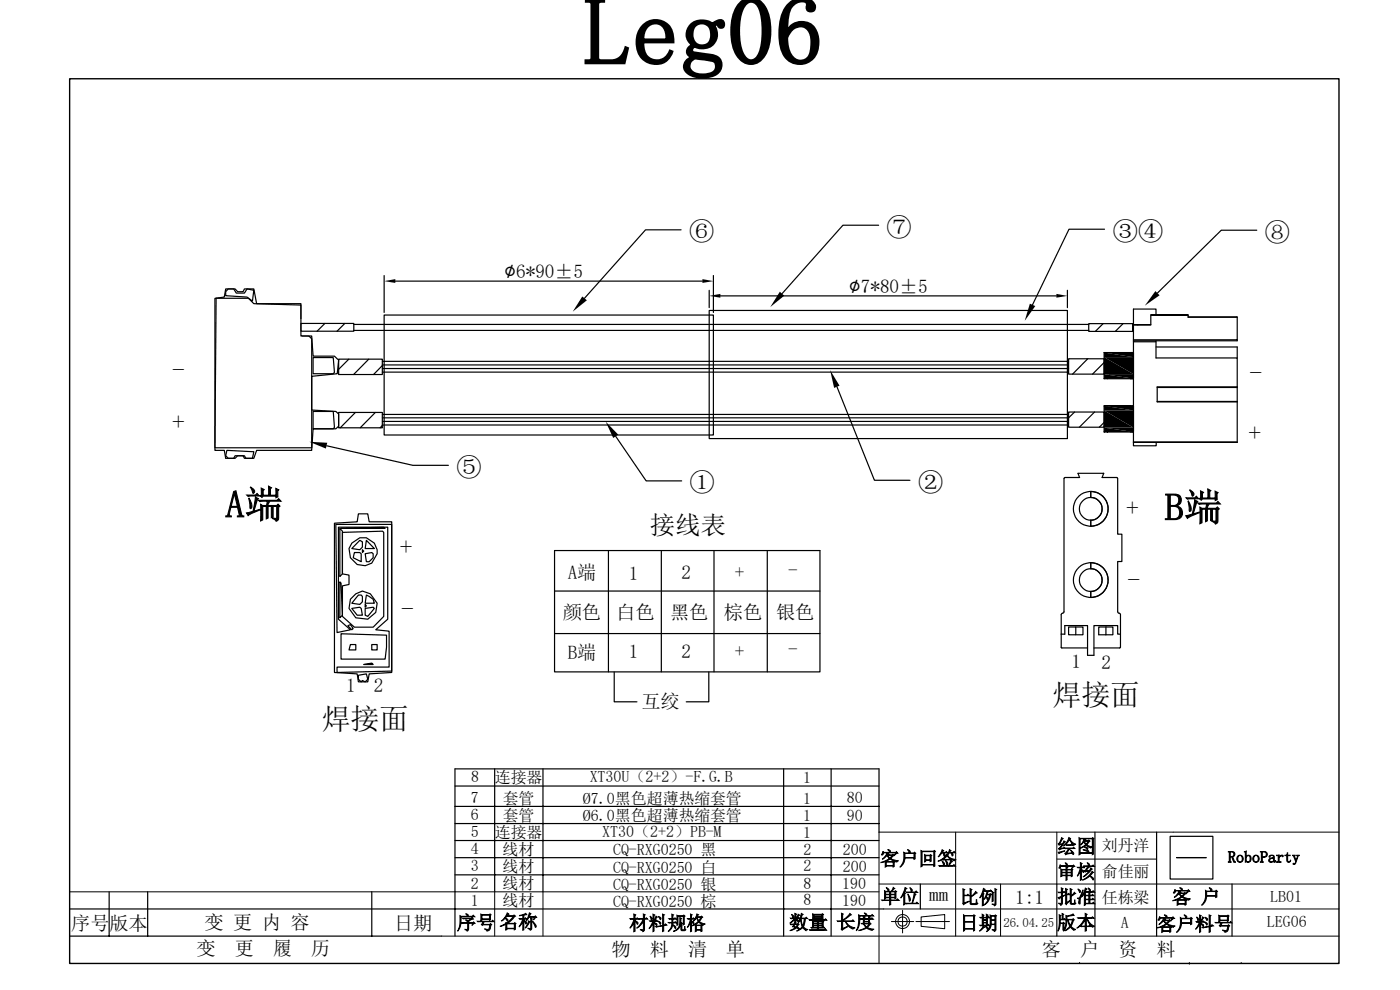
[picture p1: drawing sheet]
<svg xmlns="http://www.w3.org/2000/svg" width="297mm" height="210mm" viewBox="0 0 297 210" stroke-linecap="round" stroke-linejoin="round" font-family="sans-serif">
<g fill="none" stroke="#000" stroke-width=".25">
<path d="M81.5 58.4v7.9M83.9 59.6h65.1M144.5 48.8h-7.6l-12.9 14.5M151.3 58.4v7.9M186.4 47.8h-7.6l-12.9 14.5M234.3 48.6h-7.5l-7.8 16.1M266.6 48.8h-7.5l-13.6 13.4M45.8 63.3h6.9l1.1 1.1 10 .3v6.6h1.7l.6 .6v23.1h-20.5zM48.4 61.3h1.2l.5 .9h1.8l.5-.9 1.4 .3-.2 2.3-1.2-.9-4.5-.3v-.8zM63.8 68.6h11.3v1.7h-11.3zM63.8 67.6v-3.2h-9.4l-.6-3.1h-1.9l-.3 .6h-1.2l-.5-.6h-2l-.3 1.7-2 .3v32.2h2l.3 1.7h2l.5-.5h1.2l.3 .5h1.9l.6-1.7h11.7l.3-4.5h4.8l.6-.6v-2.6l-.6-.5-5.1-.3v-7.2l5.4-.5 .3-2.9-.8-.9h-4.6l-.3-4.2h-2M66.4 75.8h4.3l.3 3.2-.3 .3h-4.3z"/>
<path d="M68.9 68.6l-1.6 1.7M71.8 76.2h9.3v3.2h-9.3zM73.2 68.6l-1.7 1.7M74 76.2l-2.2 2.2M75.1 68.8h155.9M75.1 70.1h155.9M78.2 76.2l-3.2 3.2M81.1 77.5l-1.9 1.9M81.1 76.7h145.6M81.1 77.4h145.6M81.1 78.2h145.6M81.1 78.9h145.6"/>
<path d="M81.5 66.8h69.8v25.5h-69.8zM150.5 65.9h75.9v27.1h-75.9zM150.5 61.6v3.7M152.8 62.8h71.3M226.4 61.6v3.7M226.7 76.1h7.5v3.3h-7.5zM230.8 76.1l-3.3 3.3M231 68.6h9.3v1.7h-9.3zM234 68.6l-1.6 1.7M234.2 76.9l-2.4 2.5M238.3 68.6l-1.7 1.7M240.5 72.3v.2h4.7v-.2"/>
<path d="M240.5 74.8h-6.3v5.5h6.3M240.5 72.1v.2M240.5 72.5v21.3M241.4 68.9h-1.1v1.2h.2M241.4 68.9h2.7M241.4 68.9h.1M244.1 66.7h8v.2h-8zM244.1 66.9v2h-3.6v3.2h22v-4.9h-10.4M245.2 72.5v3.4h17.3v6.2M245.2 66.7v-1.1h-4.7v3.3M245.2 73.6h17.3v2.3M252.1 66.9v.4h10.4"/>
<path d="M262.5 72.1v.2h-22M48.1 95.5l5.7 .3-.2 1.4h-1.4l-.3-.5h-2l-.3 .5h-1.2l-.5-.5zM66.4 87.3h4.3l.3 3.4-.3 .3h-4.3zM69.3 94.6l18.3 4.1h7.5M71.8 87.5h9.3v3.2h-9.3zM75.4 87.5l-3.2 3.2M79.6 87.5l-3.2 3.2M81.1 87.9h145.3M81.1 88.6h145.3M81.1 89.4h145.3M81.1 90.2h145.3M81.1 90.2l-.5 .5"/>
<path d="M130.6 92.5l6.5 9.5h7.5M177.5 82l8 19.9h7.5M226.7 87.4h7.5v3.2h-7.5zM228 87.4l-1.3 1.2M232.2 87.4l-3.2 3.2M234.2 89.6l-1 1M240.5 93.8h22h-22M240.5 93.8v.8h4.8v-.8M240.5 86.1h-6.3v5.5h6.3M262.5 82.1h-17v3.1h17h-17M262.5 82.1v.1h-17M262.5 82.2v3"/>
<path d="M262.5 85.2v8.6M71 111l4.8-.3 .2-1.7h2l.3 1.7h4.8v31.9l-4.8 .3-.3 1.7h-2l-.2-1.7-4.8-.3zM71.2 111.2h11.9v31.2l-11.6 .2v-1.1h11v-7.6l-2.8-.3 2.6-2.3v-19.5h-10.5v19.5l2.5 2.3-2.8 .6zM72.1 112.1l.5 .6v9l-.5 .6zM72.3 112.1l9.1-.3 .3 .3zM72.6 112.9l8.6-.2 .2 .2v17.9l-2.2 2.2h-4l-2.6-2.2v-6.5l1.4-.3v-2l-1.4-.3zM75.2 117.2h1.1l.3 .3v1.7l-1.7-.9zM76.3 114.6l.6 .3v1.2l-.6 .5-1.7-.2zM76.9 116.6l.3 .3-.3 .3zM77.5 117.5l1.4-.3 .3 .3v.8l-.9 .9h-.6zM77.7 114.6l1.7 1.8h-1.9zM117.6 116.8h56.3v25.7h-56.3z"/>
<path d="M129.1 116.8v25.7M140.3 116.8v25.7M151.5 116.8v25.7M162.8 116.8v25.7M225.7 101.5v28.3l-.6 .6v7h5.6M225.9 101.3l-.1 .2M225.9 101.3h3.1l-.3-.9h5.4l-.3 .9h3.1M231.4 104.3a3.7 3.7 0 0 1 3.7 3.6 3.7 3.7 0 0 1-3.7 3.7v-1.3a2.41 2.41 0 0 0 2.4-2.4 2.41 2.41 0 0 0-2.4-2.4zM231.4 119.3v1.3a2.41 2.41 0 0 1 2.4 2.4 2.41 2.41 0 0 1-2.4 2.5v1.2a3.7 3.7 0 0 0 3.7-3.7 3.7 3.7 0 0 0-3.7-3.6M236.9 101.3l.2 .2M237.1 101.5v11.8h.9v5.8h-.9v10.7l.6 .6v6.9M72.1 123.4l.2 .3 .3 6.8-.5 .5z"/>
<path d="M72.3 134.4l9.7 .3v2.6l-.3 2.5h-9.4zM73.8 132.7l.5-.2 .6 .8-.3 .3zM74.3 136.7h1.2v1.2h-1.5zM74.6 129.1l1.7-.3 .3 .3 .3 1.4h-1.1zM75.5 126l1.4-.6 1.7 .6 1.4 2-.3 1.9-1.7 1.4-2.5-.3-1.5-1.9 .3-2zM76 126.2h.6l.3 .3v1.2l-.6 .5-1.7-.2zM77.5 128.2l.2 .3-.2 .3zM77.5 129.1l1.7-.3 .2 .3-1.4 1.7-.5-.3zM77.7 126.2l1.5 .9 .2 .9h-1.9zM78.9 136.7h1.1v1.2h-1.1zM117.6 125.4h56.3M117.6 134.4h56.3"/>
<path d="M225.1 134.5h.8v-1.8h4.8v6.3h1.4v-6.3h5v1.8h.6M226.7 133h1.5v1.6h-1.5zM228.2 133h1.5v1.6h-1.5M234.6 133h-1.5v1.6h1.5M234.6 133h1.5v1.6h-1.5M234.6 133v1.6M237.7 137.3l-.1 .1h-5.5M76 143.2l1.7-.3 .3 1.2-.5 .5-.6-.3-.3 .3-.6-.5zM77.2 141l1.7-.3 .3 .3zM130.3 142.5v6.4h4.8M150.4 142.5v6.4h-4.8M96.5 171.1v27.5"/>
<path d="M96.5 171.1v-8h90v13.4M96.5 178.3h90M96.5 174.7h90M96.5 171.1h90M96.5 166.7h90M104.9 163.1v26.1M115.2 163.1v26.1M166.2 163.1v35.5M176.3 163.1v35.5M232.3 176.5v22.1M245.4 176.5v22.1M248.2 177.4h9.1v9.1h-9.1z"/>
<path d="M14.8 198.6h78.9M14.8 192.8h172.7M23.2 189.2v9.4M31.3 189.2v9.4M78.9 189.2v9.4M96.5 185.6h90M96.5 181.9h90M195.2 187.5v5.3M224.2 187.6v11M261.4 187.5v11.1"/>
<circle cx="77" cy="117" r="3"/>
<circle cx="231.4" cy="107.9" r="3.7"/>
<circle cx="231.4" cy="107.9" r="2.42"/>
<circle cx="231.4" cy="123" r="3.7"/>
<circle cx="231.4" cy="123" r="2.42"/>
</g>
<g fill="none" stroke="#000" stroke-width=".21">
<path d="M234.2 86.1h5.6M202.7 176.5v22.1M224.2 176.5v11.1M284.1 176.5h-97.6v27.8M14.8 189.2h171.7M93.7 198.6h190.4M104.9 189.2v9.4M115.2 189.2v9.4M186.5 187.5h97.6M187.5 192.8h96.6M189.1 195.5h4.7M191.5 193.1v4.8"/>
<path d="M194.3 195.5h7.1M195.4 194.5l5-.5v3l-5-.5zM212.3 187.5v11.1M224.2 182.2h21.2M249.6 181.9l6.3 .1zM249.6 181.9h6.3M229 204.2v.1M252.3 204.2v.3M263.3 204.2v.1"/>
<circle cx="191.5" cy="195.5" r=".98"/>
<circle cx="191.5" cy="195.5" r="1.49"/>
</g>
<path d="M14.8 16.7h269.3v187.7h-269.3z" fill="none" stroke="#000" stroke-width=".3"/>
<g fill="#000">
<path d="M81.5 59.6l2.4-.4v.8zM149 59.2l2.3 .4-2.3 .4zM123.5 62.9l1 .8-3 2.4zM150.5 62.8l2.3-.5v.8zM165.4 61.9l1 .8-3 2.4zM218.5 64.4l1.1 .5-2.2 3.2zM224.1 62.3l2.3 .5-2.3 .3zM234.2 74.8l6.3 1h-6.3zM234.2 74.8h6.3v1zM234.2 75.8l6.3 3.6h-6.3zM234.2 75.8h6.3v3.6zM234.2 79.4l6.3 .9h-6.3z"/>
<path d="M234.2 79.4h6.3v.9zM245.1 61.7l.9 .9-3.1 2.2zM65.6 93.7l3.8 .2-.3 1.2zM128.5 89.4l2.6 2.8-1 .7zM176.1 78.5l2 3.3-1.1 .5zM234.2 86.1l6.3 1h-6.3zM234.2 86.1h6.3v1zM234.2 87.1l6.3 3.6h-6.3zM234.2 87.1h6.3v3.6zM234.2 90.7l6.3 .9h-6.3zM234.2 90.7h6.3v.9z"/>
</g>
<text font-size="20.2" x="123.7" y="13.7">Leg06</text>
<g font-size="8.1">
<text x="47.8" y="109.8">A端</text>
<text x="247.1" y="110.3">B端</text>
</g>
<g font-size="6.1">
<text x="223.3" y="149.5">焊接面</text>
<text x="68.2" y="154.5">焊接面</text>
</g>
<g font-size="5.4">
<text x="146.2" y="51">⑥</text>
<text x="188.1" y="50">⑦</text>
<text x="236.1" y="50.9">③④</text>
<text x="268.4" y="51.1">⑧</text>
<text x="36.5" y="80.4">-</text>
<text x="265" y="81.1">-</text>
<text x="36.5" y="91.3">+</text>
<text x="264.8" y="93.7">+</text>
<text x="96.8" y="100.9">⑤</text>
<text x="146.3" y="104.3">①</text>
<text x="194.8" y="104.2">②</text>
<text x="137.9" y="113.3">接线表</text>
<text x="238.9" y="109.6">+</text>
<text x="84.8" y="117.9">+</text>
<text x="239.2" y="125">-</text>
<text x="85.1" y="131">-</text>
</g>
<g font-size="4.4">
<text x="107" y="59">∅6*90±5</text>
<text x="180.1" y="62.1">∅7*80±5</text>
</g>
<g font-size="4.1">
<text x="120.4" y="122.8">A端</text>
<text x="133.4" y="123">1</text>
<text x="144.6" y="122.9">2</text>
<text x="155.9" y="122.8">+</text>
<text x="167.2" y="122.5">-</text>
<text x="119.4" y="131.3">颜色</text>
<text x="130.7" y="131.3">白色</text>
<text x="142.2" y="131.3">黑色</text>
<text x="153.6" y="131.3">棕色</text>
<text x="164.6" y="131.3">银色</text>
<text x="120.4" y="139.9">B端</text>
<text x="133.4" y="139.6">1</text>
<text x="144.6" y="139.5">2</text>
<text x="155.9" y="139.6">+</text>
<text x="167.2" y="139.2">-</text>
<text x="227.3" y="141.8">1</text>
<text x="233.7" y="141.8">2</text>
<text x="73.4" y="146.7">1</text>
<text x="79.3" y="146.8">2</text>
<text x="136.1" y="150.1">互绞</text>
<text x="186.7" y="183.5">客户回签</text>
<text x="224.3" y="181">绘图</text>
<text x="186.9" y="191.6">单位</text>
<text x="197.1" y="191.2">mm</text>
<text x="203.6" y="191.8">比例</text>
<text x="215.4" y="191.8">1:1</text>
<text x="224.3" y="186.3">审核</text>
<text x="224.3" y="191.7">批准</text>
<text x="248.6" y="191.6">客 户</text>
<text x="15.1" y="197.2">序号</text>
<text x="23.2" y="197.2">版本</text>
<text x="43.4" y="197">变 更 内 容</text>
<text x="83.6" y="197.3">日期</text>
<text x="96.9" y="197.1">序号</text>
<text x="105.9" y="197">名称</text>
<text x="133.5" y="197.2">材料规格</text>
<text x="167.4" y="197.1">数量</text>
<text x="177.5" y="197">长度</text>
<text x="203.5" y="197.2">日期</text>
<text x="224.2" y="197.1">版本</text>
<text x="245.4" y="197.4">客户料号</text>
<text x="41.7" y="202.5">变</text>
<text x="49.8" y="202.5">更</text>
<text x="57.9" y="202.5">履</text>
<text x="66" y="202.5">历</text>
<text x="129.7" y="202.9">物</text>
<text x="137.8" y="202.9">料</text>
<text x="146" y="202.9">清</text>
<text x="154" y="202.9">单</text>
<text x="221" y="202.8">客</text>
<text x="229.2" y="202.8">户</text>
<text x="237.3" y="202.8">资</text>
<text x="245.3" y="202.8">料</text>
</g>
<g font-size="3.4">
<text x="99.9" y="166">8</text>
<text x="105" y="166.1">连接器</text>
<text x="125.1" y="166">XT30U（2+2）-F.G.B</text>
<text x="170.4" y="166.1">1</text>
<text x="99.9" y="170.4">7</text>
<text x="106.6" y="170.5">套管</text>
<text x="123.7" y="170.5">Ø7.0黑色超薄热缩套管</text>
<text x="170.4" y="170.5">1</text>
<text x="179.7" y="170.4">80</text>
<text x="99.9" y="177.6">5</text>
<text x="99.9" y="174">6</text>
<text x="105" y="177.7">连接器</text>
<text x="106.6" y="174.1">套管</text>
<text x="123.7" y="174.1">Ø6.0黑色超薄热缩套管</text>
<text x="127.8" y="177.5">XT30（2+2）PB-M</text>
<text x="170.4" y="177.7">1</text>
<text x="170.4" y="174.1">1</text>
<text x="179.7" y="174.1">90</text>
<text x="99.9" y="184.8">3</text>
<text x="99.9" y="181.2">4</text>
<text x="106.6" y="184.9">线材</text>
<text x="106.6" y="181.3">线材</text>
<text x="130" y="185.2">CQ-RXG0250 白</text>
<text x="130" y="181.4">CQ-RXG0250 黑</text>
<text x="170.4" y="184.8">2</text>
<text x="170.4" y="181.3">2</text>
<text x="178.8" y="184.9">200</text>
<text x="178.8" y="181.3">200</text>
<text x="233.7" y="180.5">刘丹洋</text>
<text x="260.5" y="182.9">RoboParty</text>
<text x="99.9" y="188.5">2</text>
<text x="106.6" y="188.6">线材</text>
<text x="130" y="188.7">CQ-RXG0250 银</text>
<text x="170.5" y="188.6">8</text>
<text x="178.7" y="188.6">190</text>
<text x="233.7" y="186.1">俞佳丽</text>
<text x="233.7" y="191.5">任栋梁</text>
<text x="269.5" y="191.4">LB01</text>
<text x="99.9" y="192.1">1</text>
<text x="106.6" y="192.2">线材</text>
<text x="130" y="192.4">CQ-RXG0250 棕</text>
<text x="170.5" y="192">8</text>
<text x="178.6" y="192.1">190</text>
<text x="237.7" y="196.8">A</text>
<text x="268.8" y="196.6">LEG06</text>
</g>
<text font-size="2.7" x="212.9" y="196.7">26.04.25</text>
</svg>
